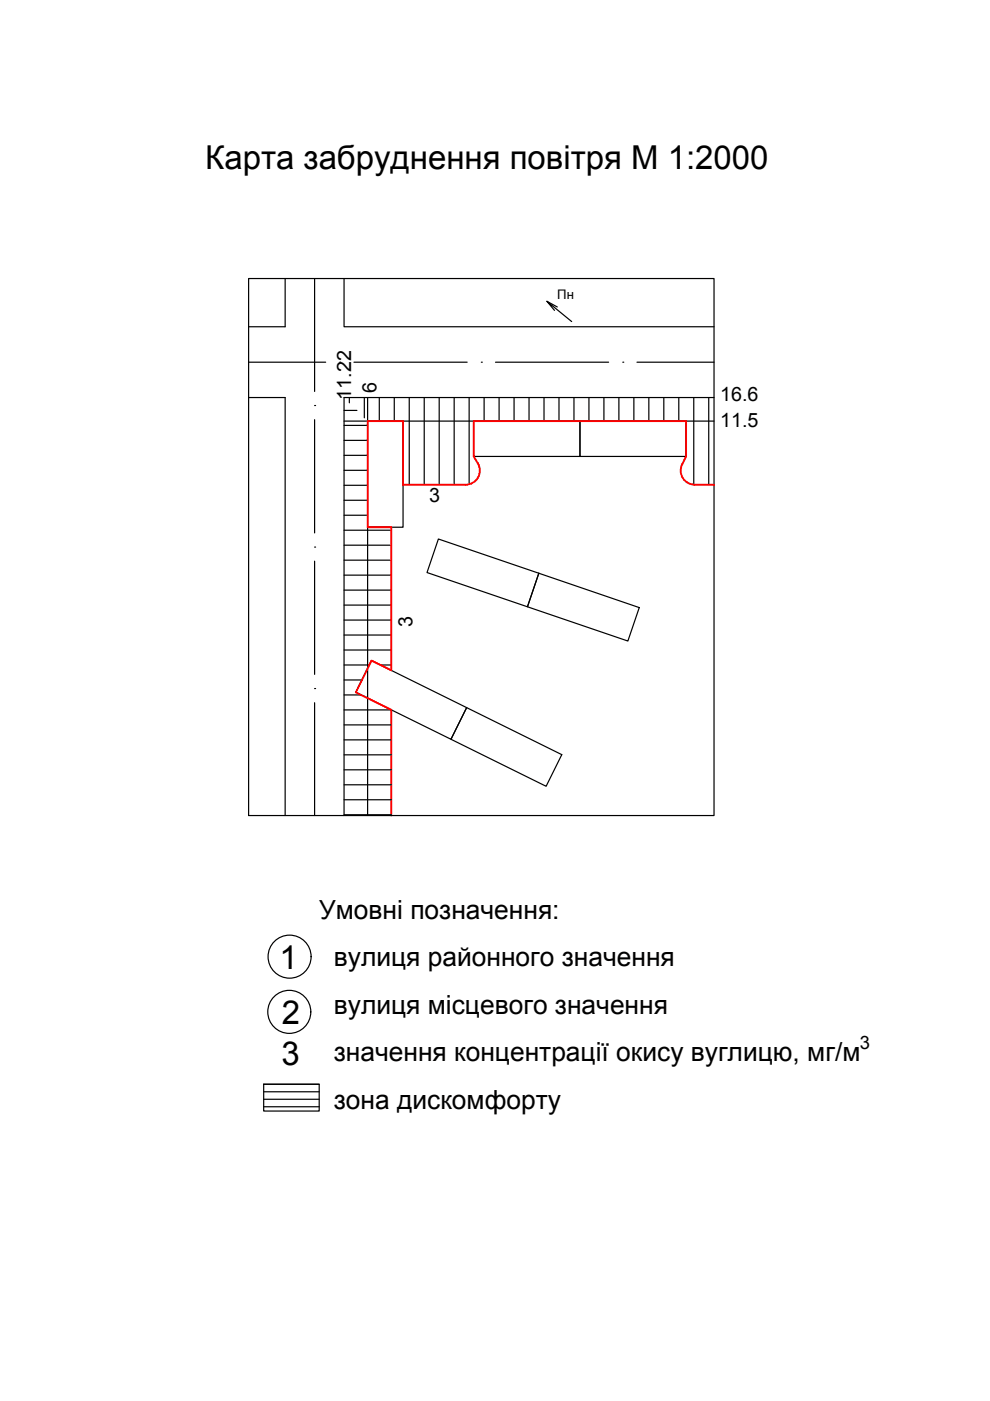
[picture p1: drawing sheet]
<svg xmlns="http://www.w3.org/2000/svg" width="210mm" height="297mm" viewBox="0 0 210 297" stroke-linecap="round" stroke-linejoin="round" font-family="sans-serif">
<g fill="none" stroke="#000" stroke-width=".25">
<path d="M60.5 59.1v10.2h-7.8M66.7 59.1v23.9M72.9 59.1v10.2h78.5M52.7 76.8h16.4M72 76.8h.1M75 76.8h24M102.1 76.8h.1M105.1 76.8h23.9M116 63.9l2.2 1.2M117.6 65.8l-1.6-1.9 5.2 4.3M132 76.8h.1M135.1 76.8h16.3"/>
<path d="M52.7 84.3h7.8v88.6M66.7 86h.1M66.7 89v24M151.4 84.3h-78.5v88.6M66.7 116h.1M66.7 119v24M66.7 146h.1M66.7 149v23.9"/>
</g>
<path d="M77.9 89.3h7.6v22.5h-7.6zM100.4 89.3h22.6v7.5h-22.6zM123 89.3h22.5v7.5h-22.5zM92.9 114.3l21.3 7.2-2.4 7.2-21.3-7.3zM114.2 121.5l21.3 7.3-2.4 7.1-21.3-7.2zM78.8 140.1l20.1 9.9-3.3 6.7-20.2-9.9zM98.9 150l20.2 10-3.3 6.7-20.2-10z" fill="none" stroke="#000" stroke-width=".25"/>
<!-- layer: 0 -->
<path d="M151.4 102.8h-4.1a3 3 0 0 1-2.7-4.4l.9-1.6v-7.5h-45.1v7.5a4.5 4.5 0 0 1 1.3 3.5 3 3 0 0 1-3 2.5h-13.2v-13.5h-7.6v22.5h5.1v30.3l-4.2-2-3.4 6.7 7.6 3.7v22.4" fill="none" stroke="#f00" stroke-width=".4"/>
<g fill="none" stroke="#000" stroke-width=".25">
<path d="M52.7 59.1h98.7v113.8h-98.7zM72.9 87h2.8M72.9 90.2h5M72.9 93.4h5M72.9 96.5h5M72.9 99.7h5M72.9 89.3h78.5M74.1 84.3v1.1M77.2 84.3v4.3M77.9 84.3v88.6M80.4 84.3v5M83.6 84.3v5"/>
<path d="M86.8 84.3v18.5M89.9 84.3v18.5M93.1 84.3v18.5M96.3 84.3v18.5M99.5 84.3v18.4M102.6 84.3v5M105.8 84.3v5M109 84.3v5M112.2 84.3v5M115.3 84.3v5M118.5 84.3v5M121.7 84.3v5"/>
<path d="M124.9 84.3v5M128 84.3v5M131.2 84.3v5M134.4 84.3v5M137.6 84.3v5M140.7 84.3v5M143.9 84.3v5M147.1 84.3v18.5M150.3 84.3v18.5M72.9 102.9h5M72.9 106.1h5M72.9 109.2h5"/>
<path d="M72.9 112.4h10.1M72.9 115.6h10.1M72.9 118.8h10.1M72.9 121.9h10.1M72.9 125.1h10.1M72.9 128.3h10.1M72.9 131.5h10.1M72.9 134.6h10.1M72.9 137.8h10.1M72.9 141h5.4M72.9 144.2h3.9M72.9 147.3h3.7"/>
<path d="M72.9 150.5h10.1M72.9 153.7h10.1M72.9 156.9h10.1M80.7 141h2.3M72.9 160h10.1M72.9 163.2h10.1M72.9 166.4h10.1M72.9 169.6h10.1M72.9 172.7h10.1M55.9 229.9h11.8v5.7h-11.8zM55.9 229.9h11.8M55.9 231.5h11.8"/>
<path d="M55.9 233.1h11.8M55.9 234.7h11.8"/>
<circle cx="61.3" cy="214.5" r="4.6"/>
<circle cx="61.4" cy="202.8" r="4.6"/>
</g>
<g font-size="7">
<text x="43.5" y="35.7">Карта забруднення повітря М 1:2000</text>
<text x="59.3" y="205.4">1</text>
<text x="59.8" y="217.1">2</text>
<text x="59.7" y="225.8">3</text>
</g>
<g font-size="5.6">
<text x="67.7" y="194.9">Умовні позначення:</text>
<text x="70.8" y="204.9">вулиця районного значення</text>
<text x="70.8" y="214.9">вулиця місцевого значення</text>
<text x="70.8" y="224.9">значення концентрації окису вуглицю, мг/м</text>
<text x="70.8" y="235">зона дискомфорту</text>
</g>
<g font-size="4.2">
<text x="79.8" y="83.3" transform="rotate(-90 79.8 83.3)">6</text>
<text x="74.5" y="84.7" transform="rotate(-90 74.5 84.7)">11.22</text>
<text x="152.7" y="85.1">16.6</text>
<text x="152.7" y="90.6">11.5</text>
<text x="91" y="106.3">3</text>
<text x="87.5" y="133" transform="rotate(-90 87.5 133)">3</text>
</g>
<text font-size="3.9" x="182.3" y="222.5">3</text>
<text font-size="2.8" x="118.1" y="63.3">Пн</text>
</svg>
